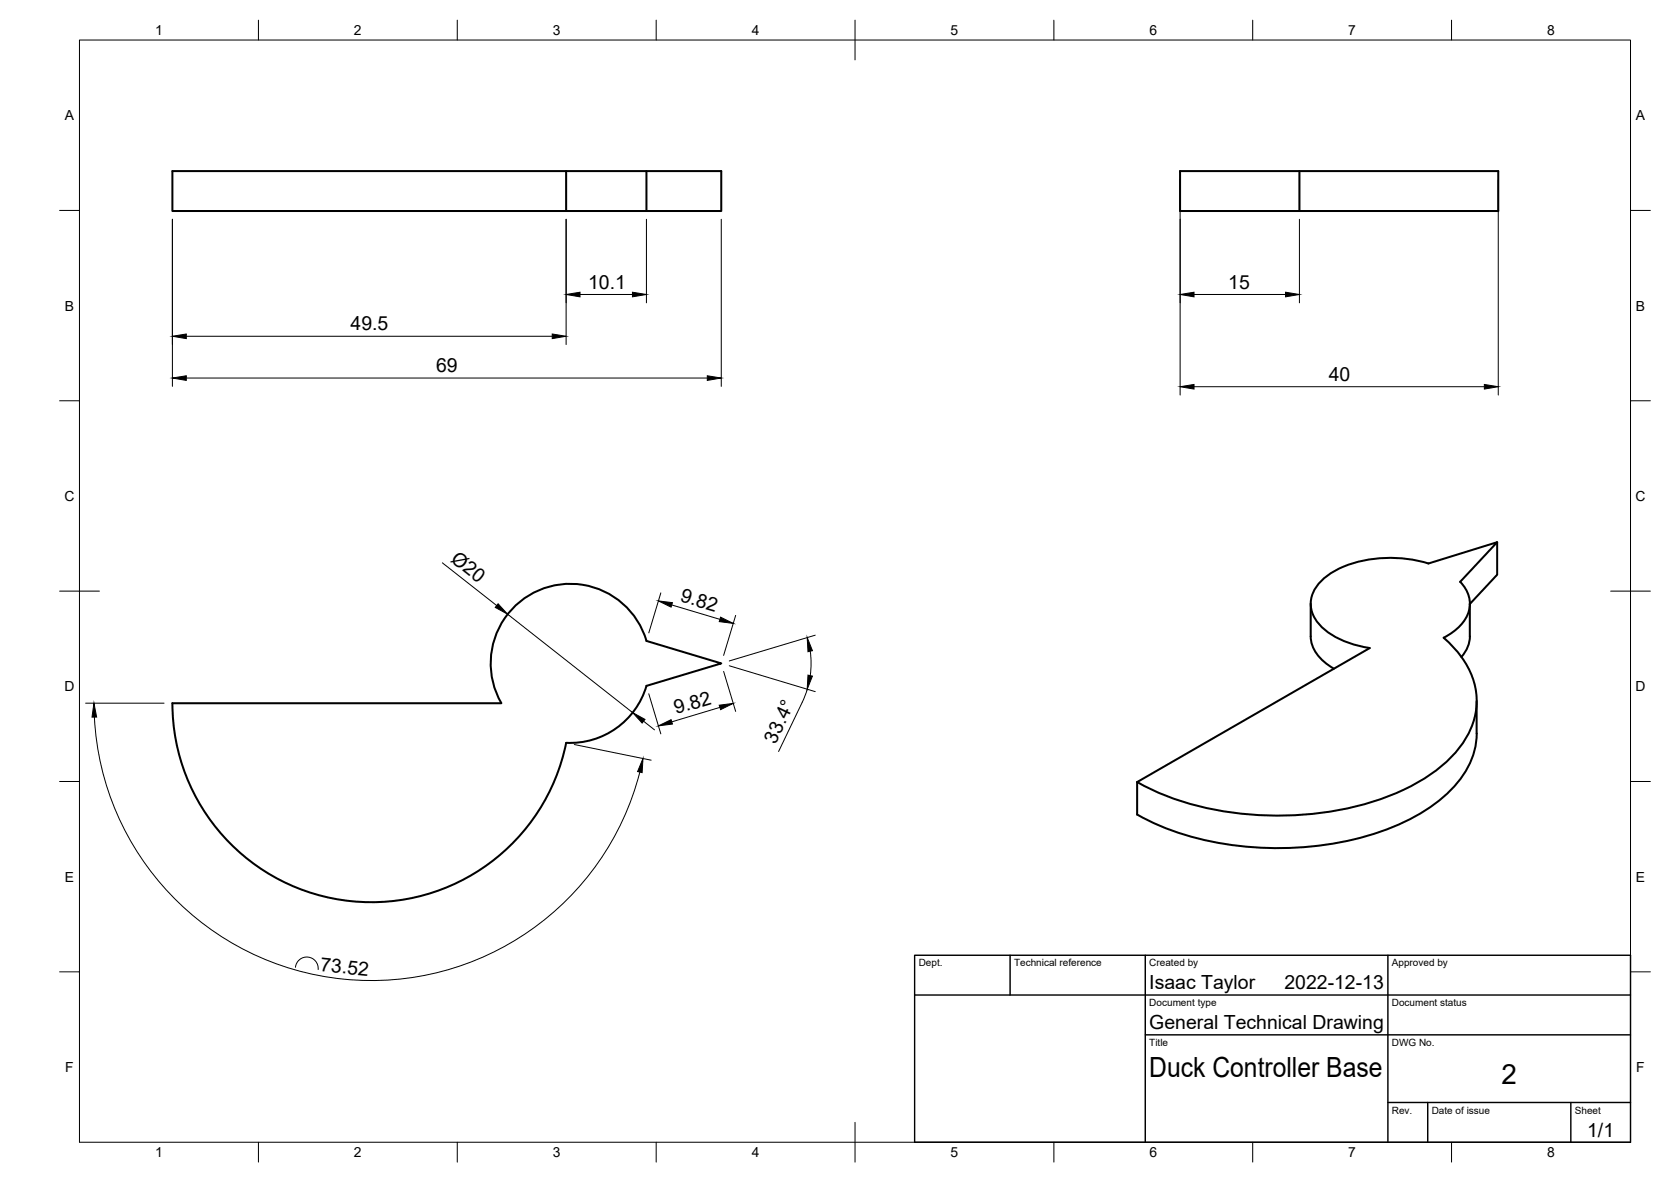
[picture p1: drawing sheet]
<svg xmlns="http://www.w3.org/2000/svg" width="420mm" height="297mm" viewBox="0 0 420 297" stroke-linecap="round" stroke-linejoin="round" font-family="sans-serif">
<!-- layer: Visible -->
<path d="M142.3 43v10h20.2M162.5 43v10h18.9v-10h-138.1v10h99M326.7 43v10h50v-10h-80v10h30M376.4 136.3v8.1l-6.8 7.4M329.6 151.7v8.2a10 10 0 0 0 5.8 8.1M369.6 151.7v8.2M369.6 159.9a7.9 7.9 0 0 1-2.1 5.2M43.3 176.7h82.8a20 20 0 0 1 9.4-28.4 20 20 0 0 1 27 12.8l18.9 5.6-18.8 5.6a20 20 0 0 1-20.2 14.4 50 50 0 0 1-54.1 39.8 50 50 0 0 1-45-49.8zM371.3 176.2v8.1M285.9 196.5a72.2 72.2 0 0 0 35.9 8.5 73.4 73.4 0 0 0 33.6-7.8 31.4 31.4 0 0 0 14.4-14.1 18 18 0 0 0-3.5-19.5l-3.3-3.3a11 11 0 0 0 6.5-7.7 7.7 7.7 0 0 0-2.4-6.4l9.3-9.9-17.2 5.3a31.7 31.7 0 0 0-24 2.1 10 10 0 0 0-5.6 8.1 9.6 9.6 0 0 0 5.3 7.7l2.3 1.3 2.7 1 4.5 1.1-58.5 33.6v8.2M371.3 184.3a21 21 0 0 1-7.7 15.4 54.2 54.2 0 0 1-25.6 11.8 80.8 80.8 0 0 1-48.2-4.8l-3.9-2" fill="none" stroke="#000" stroke-width=".51"/>
<!-- layer: BORDER -->
<g fill="none" stroke="#000" stroke-width=".25">
<path d="M20 10.1h390v276.9h-390zM65 5.1v5M115 5.1v5M165 5.1v5M215 5.1v10M265 5.1v5M315 5.1v5M365 5.1v5M15 52.9h5M410 52.9h5M15 100.7h5M410 100.7h5"/>
<path d="M15 148.6h10M405 148.6h10M15 196.4h5M410 196.4h5M15 244.2h5M410 244.2h5M65 287v5M115 287v5M165 287v5M215 282.1v9.9M265 287v5M315 287v5"/>
<path d="M365 287v5"/>
</g>
<!-- layer: TITLEBLOCK -->
<path d="M230 240.1h180v46.9h-180zM230 250h180M254 240.1v9.9M288 240.1v46.9M349 240.1v46.9M288 260.1h122M349 277.1h61M359 277.1v9.9M395 277.1v9.9" fill="none" stroke="#000" stroke-width=".36"/>
<!-- layer: FD_Dimensions -->
<g fill="none" stroke="#000" stroke-width=".25">
<path d="M43.3 55.1v42M142.3 55.1v31.5M162.5 55.1v21M181.4 55.1v42M296.7 45.1v54.2M326.7 55.1v21M376.7 45.1v54.2M145.8 74h13.2M300.2 74h23M46.8 95h131M46.8 84.5h92.1M300.2 97.2h73"/>
<path d="M111.2 141.4l13.7 10.8M127.6 154.4l31.5 24.7M166.2 149l-3.1 10.1M168.9 152l12.1 3.6M185 154.7l-3.1 10M205 159.6l-21.6 6.5M21.5 176.7h19.8M163.1 174.4l3.1 10M181 177.8l-12.1 3.6M181.9 168.7l3.1 10.1M183.4 167.3l21.6 6.5M203 173.2l-1 2.7-6.2 13"/>
<path d="M203.7 163.6a22.6 22.6 0 0 1 0 6.2M23.7 180.2a69.7 69.7 0 0 0 62.7 65.9 69.7 69.7 0 0 0 74.5-52.1M144.4 187.1l19.3 3.9M161.8 181.2l2.8 2.2M74.3 243.1a2.87 2.87 0 0 1 3.1-2.6 2.87 2.87 0 0 1 2.6 3.2"/>
</g>
<g fill="#000" stroke="#000" stroke-width=".25">
<path d="M142.3 74l3.5-.6v1.2zM159 73.4l3.5 .6-3.5 .6zM296.7 74l3.5-.6v1.2zM323.2 73.4l3.5 .6-3.5 .6zM43.3 95l3.5-.6v1.2zM43.3 84.5l3.5-.6v1.2zM138.9 83.9l3.4 .6-3.4 .6zM177.8 94.4l3.6 .6-3.6 .6zM296.7 97.2l3.5-.6v1.2zM373.2 96.6l3.5 .6-3.5 .6zM125.2 151.7l2.4 2.7-3.1-1.8zM165.5 151l3.6 .5-.4 1.1z"/>
<path d="M181.2 155.1l3.2 1.6-3.6-.5zM180.8 177.2l3.6-.4-3.2 1.5zM203 160.2l1.3 3.3-1.1 .3zM203.2 169.7l1.1 .2-1.3 3.3zM23.6 176.7l.7 3.5h-1.2zM161.7 190.6l-.2 3.6-1.2-.3zM159.1 179.1l3.1 1.7-.7 .9zM165.5 182.4l3.2-1.5 .4 1.1z"/>
</g>
<g font-size="7">
<text x="289" y="270.6">Duck Controller Base</text>
<text x="377.5" y="272.3">2</text>
</g>
<g font-size="4.9">
<text x="147.9" y="72.5">10.1</text>
<text x="308.8" y="72.5">15</text>
<text x="88.2" y="83">49.5</text>
<text x="109.6" y="93.5">69</text>
<text x="334.1" y="95.7">40</text>
<text x="113.1" y="141" transform="rotate(38 113.1 141)">Ø20</text>
<text x="170.8" y="151.1" transform="rotate(17 170.8 151.1)">9.82</text>
<text x="170" y="179.5" transform="rotate(-17 170 179.5)">9.82</text>
<text x="195" y="187.1" transform="rotate(-64 195 187.1)">33.4°</text>
<text x="80.4" y="244" transform="rotate(6 80.4 244)">73.52</text>
<text x="289" y="248.5">Isaac Taylor</text>
<text x="323" y="248.5">2022-12-13</text>
<text x="289" y="258.6">General Technical Drawing</text>
<text x="399.1" y="285.7">1/1</text>
</g>
<g font-size="3.5">
<text x="39" y="8.8">1</text>
<text x="89" y="8.8">2</text>
<text x="139" y="8.8">3</text>
<text x="189" y="8.8">4</text>
<text x="239" y="8.8">5</text>
<text x="289" y="8.8">6</text>
<text x="339" y="8.8">7</text>
<text x="389" y="8.8">8</text>
<text x="16.3" y="30.2">A</text>
<text x="411.3" y="30.2">A</text>
<text x="16.3" y="78">B</text>
<text x="411.3" y="78">B</text>
<text x="16.2" y="125.9">C</text>
<text x="411.2" y="125.9">C</text>
<text x="16.2" y="173.7">D</text>
<text x="411.2" y="173.7">D</text>
<text x="16.3" y="221.6">E</text>
<text x="411.3" y="221.6">E</text>
<text x="16.4" y="269.4">F</text>
<text x="411.4" y="269.4">F</text>
<text x="39" y="290.8">1</text>
<text x="89" y="290.8">2</text>
<text x="139" y="290.8">3</text>
<text x="189" y="290.8">4</text>
<text x="239" y="290.8">5</text>
<text x="289" y="290.8">6</text>
<text x="339" y="290.8">7</text>
<text x="389" y="290.8">8</text>
</g>
<g font-size="2.5">
<text x="231" y="242.9">Dept.</text>
<text x="255" y="242.9">Technical reference</text>
<text x="289" y="242.9">Created by</text>
<text x="350" y="242.9">Approved by</text>
<text x="289" y="252.8">Document type</text>
<text x="350" y="252.8">Document status</text>
<text x="289" y="262.9">Title</text>
<text x="350" y="262.9">DWG No.</text>
<text x="350" y="279.9">Rev.</text>
<text x="360" y="279.9">Date of issue</text>
<text x="396" y="279.9">Sheet</text>
</g>
</svg>
